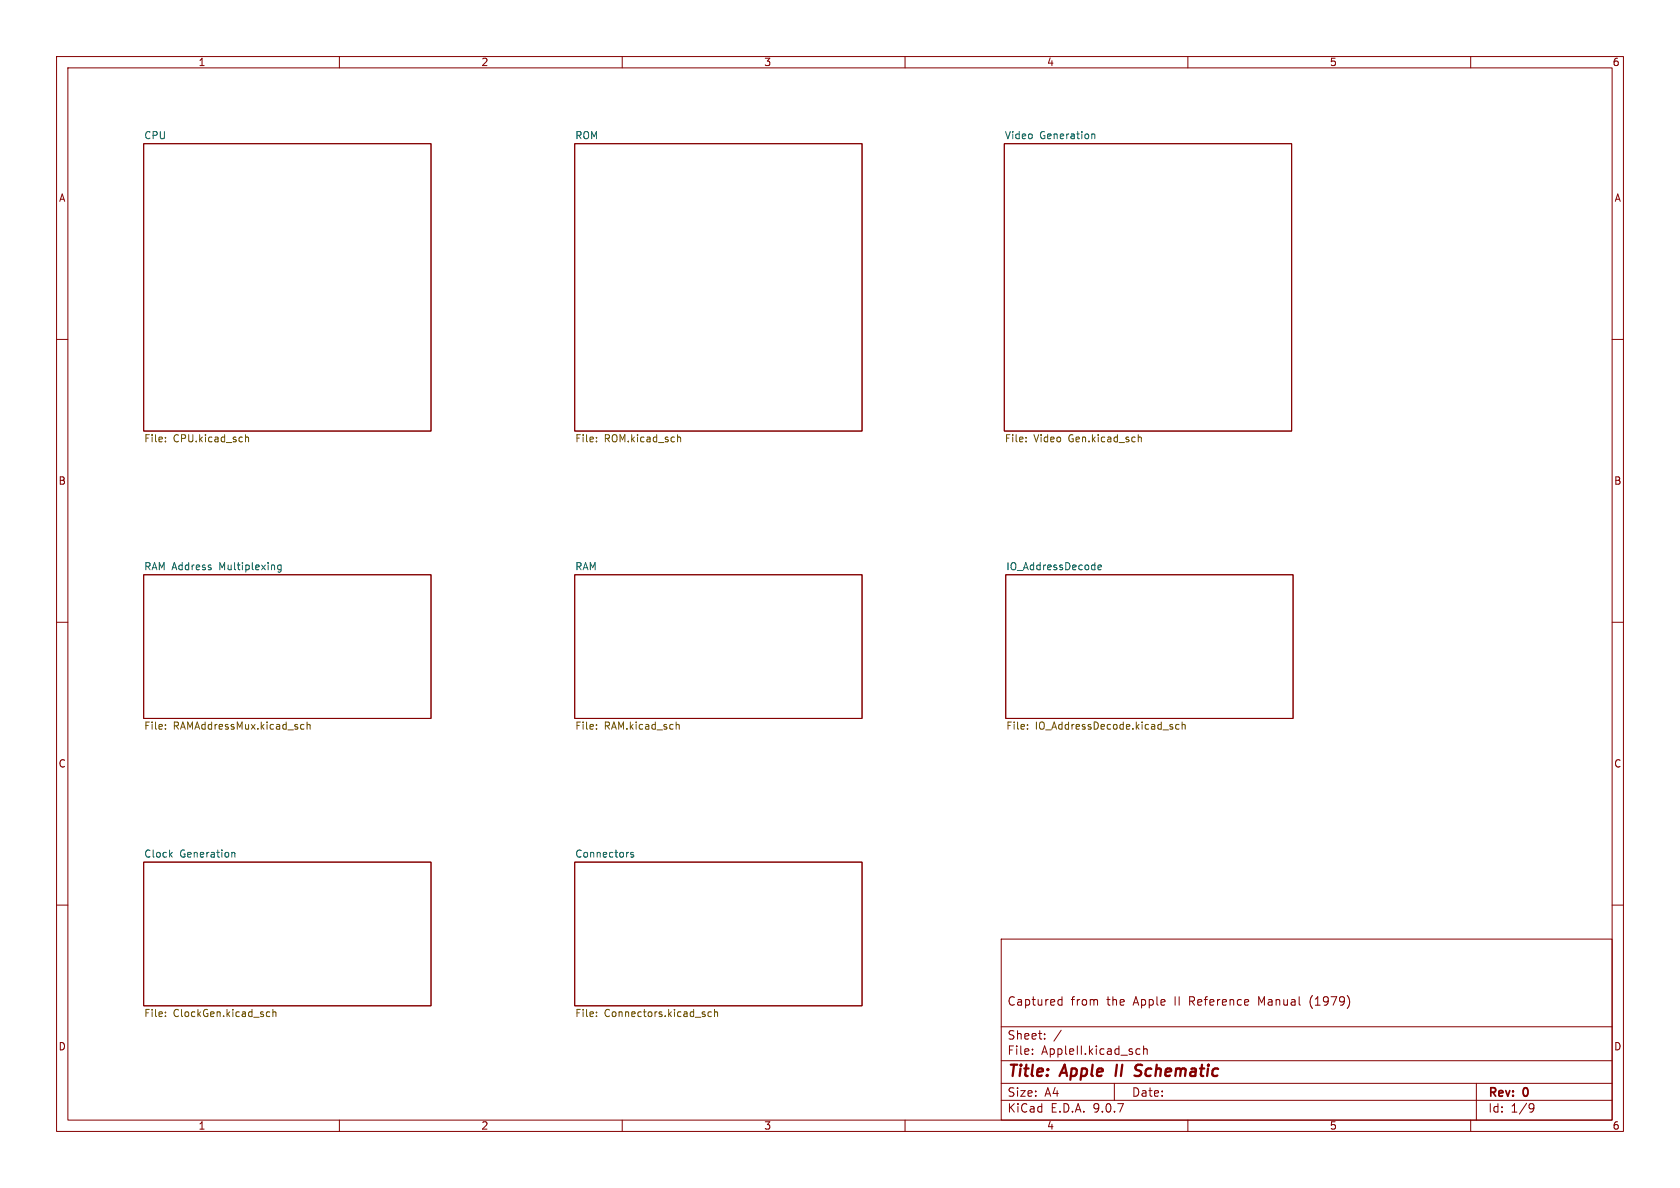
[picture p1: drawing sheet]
<svg xmlns="http://www.w3.org/2000/svg" width="297mm" height="210mm" viewBox="0 0 297 210" stroke-linecap="round" stroke-linejoin="round" font-family="sans-serif">
<g fill="none" stroke="#840000" stroke-width=".18">
<path d="M10 10h277v190h-277zM12 12h273v186h-273zM60 10v2M110 10v2M160 10v2M210 10v2M260 10v2M25.4 25.4h50.8v50.8h-50.8zM101.6 25.4h50.8v50.8h-50.8zM177.5 25.4h50.8v50.8h-50.8zM10 60h2M285 60h2"/>
<path d="M10 110h2M25.4 101.6h50.8v25.4h-50.8zM101.6 101.6h50.8v25.4h-50.8zM177.8 101.6h50.8v25.4h-50.8zM285 110h2M25.4 152.4h50.8v25.4h-50.8zM101.6 152.4h50.8v25.4h-50.8zM10 160h2M177 166h108v32h-108zM187.2 177.6h.5M187.2 176.8h.5M187.7 176.2v1.5"/>
<path d="M231.7 176.6v1M285 160h2M60 198v2M110 198v2M160 198v2M177 194.5h108M177 191.5h108M177 187.5h108M177 181.5h108M182.5 186.3v.1M182.5 185.5v.1M184.7 183.6v.1"/>
<path d="M184.7 182.8v.1M187.6 182.1l-1.3 2M197 191.5v3M201 186.3h.5M201 185.5h.5M202.2 185.5l.2-.1 .3 .1 .1 .9M202.2 184.9v1.5M210 198v2M260 198v2M261 191.5v6.5M270.6 195.1l.5 .1a.99 .99 0 0 1-.4 1.4h-.2M271.2 195.7l-.3 .3h-.3"/>
</g>
<path d="M197.5 188.2l-.3 2M200.8 189l.8 .4M201.6 190l-.3 .2h-.5M201.6 188.2h-.4l-.5 .4" fill="none" stroke="#840000" stroke-width=".4"/>
<g fill="none" stroke="#725600" stroke-width=".18">
<path d="M29.2 78v.1M29.2 77.3v.1M43.4 76.8v1.3M43.4 77.4l.2-.1h.3v.8M105.4 78v.1M105.4 77.3v.1M119.8 77.4l.2-.1h.3v.8M181.4 78v.1M181.4 77.3v.1M201.2 77.4l.2-.1h.3l.1 .8M201.2 76.8v1.3M29.2 128.1v.1"/>
<path d="M29.2 128.8v.1M53.2 128.8l.2 .1 .3-.1M53.7 128.1h-.3l-.2 .1M54.3 128.2l.2-.1h.3v.8M54.3 127.6v1.3M105.4 128.1v.1M105.4 128.8v.1M119.6 128.1h.4l.1 .8M181.6 128.8v.1M181.6 128.1v.1M207.3 128.5v.3M208.4 128.1h-.3l-.3 .2 .2 .5h.4"/>
<path d="M209 128.2l.2-.1h.3v.8M209 127.6v1.3M29.2 178.9v.1M29.2 179.6v.1M47.2 179.6h.5M47.2 178.9h.5M48.2 179l.2-.1h.3l.1 .8M48.2 178.4v1.3M105.4 178.9v.1M105.4 179.6v.1M125.8 178.9h-.4l-.2 .2 .1 .5h.5M126.3 179l.2-.1h.3l.1 .8"/>
<path d="M126.3 178.4v1.3"/>
</g>
<path d="M193 23.8l.2-.1h.3l.1 .8M49.7 99.9h-.4l-.2 .2 .1 .6h.5M49.7 99.9v1l-.3 .2h-.3M194.1 100.3l.6-.1v-.3h-.4l-.2 .2 .1 .6h.5M30.1 151l.4 .5M30.5 150.7l-.5 .5M41 150.8l.2-.1h.3v.8M112 150.7h-.3l-.2 .2 .1 .1 .4 .2v.3h-.5" fill="none" stroke="#006464" stroke-width=".18"/>
<g font-size="2.8" fill="#840000">
<text x="178" y="190.9">Title:</text>
<text x="187.7" y="190.9">Apple</text>
<text x="198.1" y="190.9">II</text>
<text x="202.3" y="190.9">Schematic</text>
</g>
<g font-size="2.1" fill="#840000">
<text x="178" y="178">Captured</text>
<text x="189.3" y="178">from</text>
<text x="195.7" y="178">the</text>
<text x="200.5" y="178">Apple</text>
<text x="207.9" y="178">II</text>
<text x="210.6" y="178">Reference</text>
<text x="223" y="178">Manual</text>
<text x="232.2" y="178">(1979)</text>
<text x="178" y="184">Sheet:</text>
<text x="178" y="186.7">File:</text>
<text x="184.1" y="186.7">AppleII.kicad_sch</text>
<text x="178" y="196.9">KiCad</text>
<text x="178" y="194.1">Size:</text>
<text x="184.7" y="194.1">A4</text>
<text x="185.7" y="196.9">E.D.A.</text>
<text x="193.3" y="196.9">9.0.7</text>
<text x="200" y="194.1">Date:</text>
<text x="263" y="194.3">Rev:</text>
<text x="263" y="196.9">Id:</text>
<text x="267.1" y="196.9">1/9</text>
<text x="269.4" y="194.3">0</text>
</g>
<g font-size="1.8" fill="#840000">
<text x="35" y="11.9">1</text>
<text x="85" y="11.9">2</text>
<text x="135" y="11.9">3</text>
<text x="185" y="11.9">4</text>
<text x="235" y="11.9">5</text>
<text x="285" y="11.9">6</text>
<text x="10.3" y="35.9">A</text>
<text x="285.3" y="35.9">A</text>
<text x="10.3" y="85.9">B</text>
<text x="285.3" y="85.9">B</text>
<text x="10.3" y="135.9">C</text>
<text x="285.3" y="135.9">C</text>
<text x="10.3" y="185.9">D</text>
<text x="285.3" y="185.9">D</text>
<text x="35" y="199.9">1</text>
<text x="85" y="199.9">2</text>
<text x="135" y="199.9">3</text>
<text x="185" y="199.9">4</text>
<text x="235" y="199.9">5</text>
<text x="285" y="199.9">6</text>
</g>
<g font-size="1.8" fill="#006464">
<text x="25.4" y="24.7">CPU</text>
<text x="101.6" y="24.7">ROM</text>
<text x="177.5" y="24.7">Video</text>
<text x="183.8" y="24.7">Generation</text>
<text x="25.4" y="100.9">RAM Address</text>
<text x="38.9" y="100.9">Multiplexing</text>
<text x="101.6" y="100.9">RAM</text>
<text x="177.8" y="100.9">IO_AddressDecode</text>
<text x="25.4" y="151.7">Clock</text>
<text x="31.8" y="151.7">Generation</text>
<text x="101.6" y="151.7">Connectors</text>
</g>
<g font-size="1.8" fill="#725600">
<text x="25.4" y="78.5">File:</text>
<text x="30.6" y="78.5">CPU.kicad_sch</text>
<text x="101.6" y="78.5">File:</text>
<text x="106.8" y="78.5">ROM.kicad_sch</text>
<text x="177.5" y="78.5">File:</text>
<text x="182.8" y="78.5">Video</text>
<text x="189" y="78.5">Gen.kicad_sch</text>
<text x="25.4" y="129.3">File:</text>
<text x="30.6" y="129.3">RAMAddressMux.kicad_sch</text>
<text x="101.6" y="129.3">File:</text>
<text x="106.8" y="129.3">RAM.kicad_sch</text>
<text x="177.8" y="129.3">File:</text>
<text x="183" y="129.3">IO_AddressDecode.kicad_sch</text>
<text x="25.4" y="180.1">File:</text>
<text x="30.6" y="180.1">ClockGen.kicad_sch</text>
<text x="101.6" y="180.1">File:</text>
<text x="106.8" y="180.1">Connectors.kicad_sch</text>
</g>
</svg>
